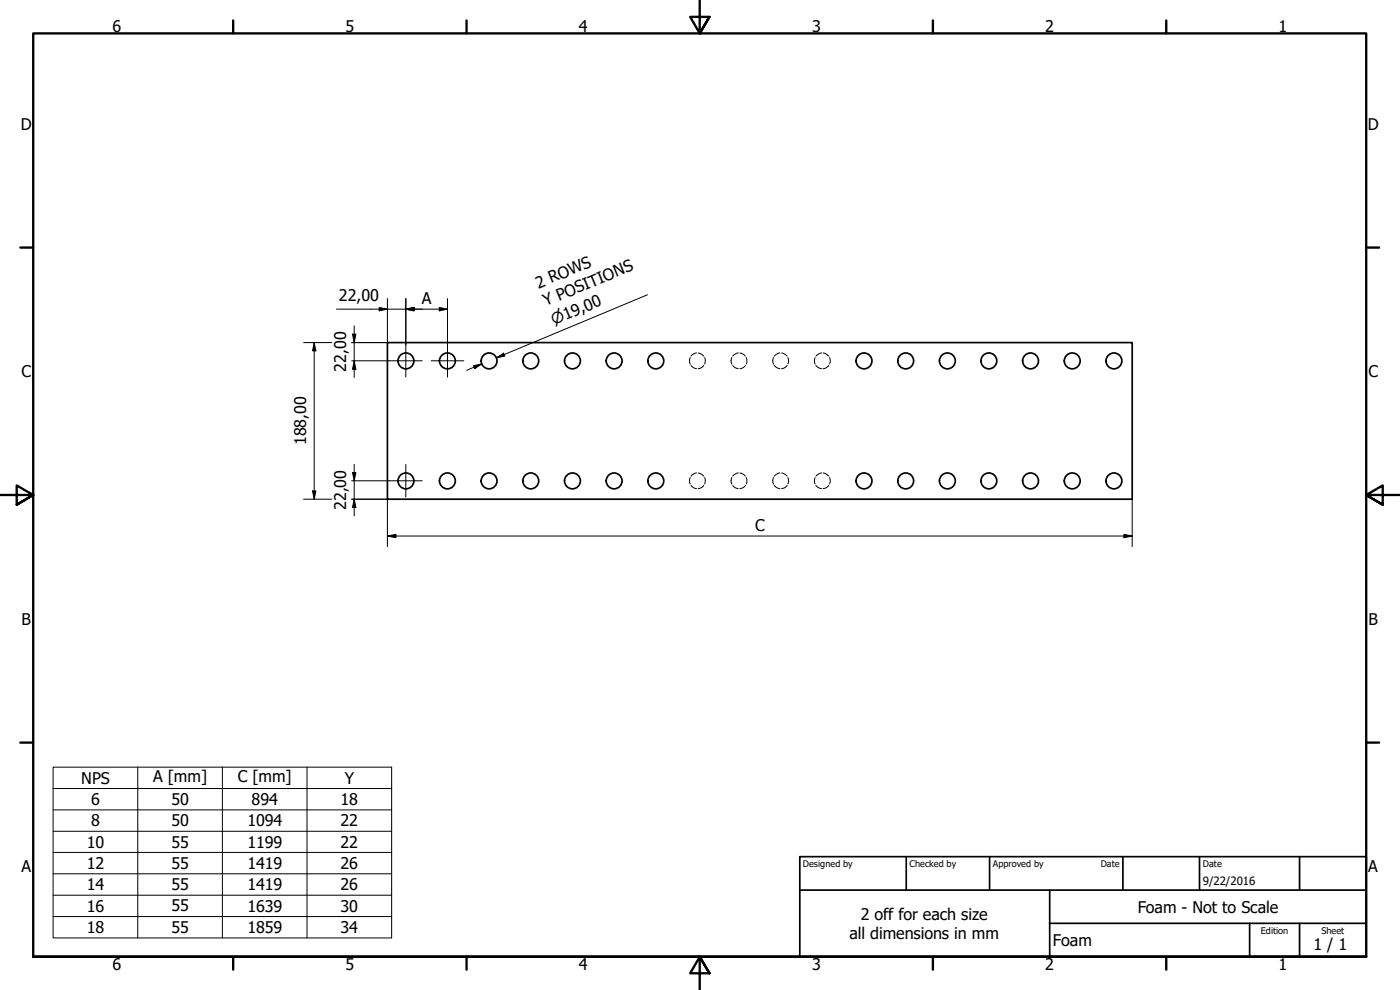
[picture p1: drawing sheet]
<svg xmlns="http://www.w3.org/2000/svg" width="420mm" height="297mm" viewBox="0 0 420 297" stroke-linecap="round" stroke-linejoin="round" font-family="sans-serif">
<!-- layer: Visible (ISO) -->
<g fill="none" stroke="#000" stroke-width=".51">
<path d="M116.3 102.8h223.5v47h-223.5z"/>
<circle cx="121.8" cy="108.3" r="2.38"/>
<circle cx="134.3" cy="108.3" r="2.38"/>
<circle cx="146.8" cy="108.3" r="2.38"/>
<circle cx="159.3" cy="108.3" r="2.38"/>
<circle cx="171.8" cy="108.3" r="2.38"/>
<circle cx="184.3" cy="108.3" r="2.38"/>
<circle cx="196.8" cy="108.3" r="2.38"/>
<circle cx="259.3" cy="108.3" r="2.38"/>
<circle cx="271.8" cy="108.3" r="2.38"/>
<circle cx="284.3" cy="108.3" r="2.38"/>
<circle cx="296.8" cy="108.3" r="2.38"/>
<circle cx="309.3" cy="108.3" r="2.38"/>
<circle cx="321.8" cy="108.3" r="2.38"/>
<circle cx="334.3" cy="108.3" r="2.38"/>
<circle cx="121.8" cy="144.3" r="2.38"/>
<circle cx="134.3" cy="144.3" r="2.38"/>
<circle cx="146.8" cy="144.3" r="2.38"/>
<circle cx="159.3" cy="144.3" r="2.38"/>
<circle cx="171.8" cy="144.3" r="2.38"/>
<circle cx="184.3" cy="144.3" r="2.38"/>
<circle cx="196.8" cy="144.3" r="2.38"/>
<circle cx="259.3" cy="144.3" r="2.38"/>
<circle cx="271.8" cy="144.3" r="2.38"/>
<circle cx="284.3" cy="144.3" r="2.38"/>
<circle cx="296.8" cy="144.3" r="2.38"/>
<circle cx="309.3" cy="144.3" r="2.38"/>
<circle cx="321.8" cy="144.3" r="2.38"/>
<circle cx="334.3" cy="144.3" r="2.38"/>
</g>
<g fill="none" stroke="#000" stroke-width=".3">
<path d="M207.1 107.3l-.2 .5 .2 1.5M207.4 109.7l.6 .6 1 .3M209 105.9l-1 .4-.6 .6M209.5 105.9l1.3 .5 .4 .5M211.2 109.7l-.4 .5-1.3 .4M211.5 107.3l.1 .8-.1 1.1M219.6 107.3l-.2 1 .2 1M219.9 109.7l.6 .6 1.1 .3M221.6 105.9l-1.1 .4-.6 .6M222.1 105.9l1.2 .5 .4 .5M223.7 109.7l-.4 .5-1.2 .4M224 107.3l.2 .8-.2 1.1"/>
<path d="M232.2 107.3l-.3 1 .3 1M232.3 109.7l.7 .6 1.1 .3M234.1 105.9l-.6 .1-1.2 .9M234.6 105.9l1.2 .5 .4 .5M236.2 109.7l-.4 .5-1.2 .4M236.5 107.3l.2 .8-.2 1.1M244.6 107.3l-.2 1 .2 1M244.9 109.7l.7 .6 1 .3M246.6 105.9l-.6 .1-1.1 .9M247 105.9l.8 .3 .9 .7M248.7 109.7l-.9 .7-.8 .2M249 107.3l.2 .8-.2 1.1"/>
<path d="M207.1 143.3l-.2 .5 .2 1.4M207.4 145.7l.6 .6 1 .3M209 141.9l-1 .4-.6 .6M209.5 141.9l1.3 .5 .4 .5M211.2 145.7l-.4 .5-1.3 .4M211.5 143.3l.1 .7-.1 1.2M219.6 143.3l-.2 1 .2 .9M219.9 145.7l.6 .6 1.1 .3M221.6 141.9l-1.1 .4-.6 .6M222.1 141.9l1.2 .5 .4 .5M223.7 145.7l-.4 .5-1.2 .4M224 143.3l.2 .7-.2 1.2"/>
<path d="M232.2 143.3l-.3 1 .3 .9M232.3 145.7l.7 .6 1.1 .3M234.1 141.9l-.6 .1-1.2 .9M234.6 141.9l1.2 .5 .4 .5M236.2 145.7l-.4 .5-1.2 .4M236.5 143.3l.2 .7-.2 1.2M244.6 143.3l-.2 1 .2 .9M244.9 145.7l.7 .6 1 .3M246.6 141.9l-.6 .1-1.1 .9M247 141.9l.8 .3 .9 .7M248.7 145.7l-.9 .7-.8 .2M249 143.3l.2 .7-.2 1.2"/>
</g>
<!-- layer: Border (ISO) -->
<g fill="none" stroke="#000" stroke-width=".7">
<path d="M70 6.1v3.9M140 6.1v3.9M210 0v10l-2.9-4.9h5.8l-2.9 4.9 2.9-4.9M280 6.1v3.9M350 6.1v3.9M6.1 74.3h3.9M410 74.3h3.9M0 148.5h10l-5-2.8v5.7l5-2.9-5 2.9M420 148.5h-10l5-2.8v5.7l-5-2.9 5 2.9M6.1 222.8h3.9M410 222.8h3.9M10 287.1v-277.1h400v277.1h-400h400"/>
<path d="M70 287.1v3.8M140 287.1v3.8M212.9 292l-2.9-4.9 2.9 4.9h-5.8l2.9-4.9v9.9M280 287.1v3.8M350 287.1v3.8"/>
</g>
<!-- layer: Title (ISO) -->
<path d="M240 257h170v30.1h-170zM272 257v10.1M297 257v10.1M337 257v10.1M360 257v10.1M390 257v10.1M240 267.1h170M315 277h95M315 267.1v20M375 277v10.1M390 277v10.1" fill="none" stroke="#000" stroke-width=".51"/>
<!-- layer: Center Mark (ISO) -->
<path d="M116.9 108.3h9.8M121.8 103.4v9.7M129.4 108.3h9.8M134.3 103.4v9.7M121.8 139.4v9.7M116.9 144.3h9.8" fill="none" stroke="#000" stroke-width=".3"/>
<!-- layer: Dimension (ISO) -->
<g fill="none" stroke="#000" stroke-width=".3">
<path d="M101 92.8h33.3M106.3 97.8v15.5M113.8 92.3l2.5 .5-2.5 .5zM116.3 89.6v13.2h-10.8M121.8 92.8l2.5-.5v1zM121.8 89.6v13.8M131.8 92.3l2.5 .5-2.5 .5zM134.3 89.6v13.8M194.3 88.4l-45.3 19 2.3-1M91.1 102.8h8.5M94.3 102.8l.5 2.5h-1zM94.3 102.8v47"/>
<path d="M105.5 108.3h11.4M105.8 100.3h1l-.5 2.5zM106.3 108.3l.5 2.5h-1zM142.1 109.7l2.5-.5-2.1 1.4zM144.6 109.2l-4.6 1.9M149 107.4l2.1-1.4 .4 .9zM106.3 139.3v15.5M91.1 149.8h8.5M93.8 147.3h1l-.5 2.5zM105.5 149.8h10.8v14.2M105.5 144.3h11.4M105.8 141.8h1l-.5 2.5z"/>
<path d="M106.3 149.8l.5 2.5h-1zM339.8 149.8v14.2M116.3 160.8l2.5-.5v1zM116.3 160.8h223.5M337.3 160.3l2.5 .5-2.5 .5z"/>
</g>
<g fill="#000">
<path d="M113.8 92.3l2.5 .5-2.5 .5z" fill-rule="evenodd"/>
<path d="M121.8 92.8l2.5-.5v1z" fill-rule="evenodd"/>
<path d="M121.8 92.8l2.5-.5v1z" fill-rule="evenodd"/>
<path d="M131.8 92.3l2.5 .5-2.5 .5z" fill-rule="evenodd"/>
<path d="M94.3 102.8l.5 2.5h-1z" fill-rule="evenodd"/>
<path d="M105.8 100.3h1l-.5 2.5z" fill-rule="evenodd"/>
<path d="M106.3 108.3l.5 2.5h-1z" fill-rule="evenodd"/>
<path d="M142.1 109.7l2.5-.5-2.1 1.4z" fill-rule="evenodd"/>
<path d="M149 107.4l2.1-1.4 .4 .9z" fill-rule="evenodd"/>
<path d="M93.8 147.3h1l-.5 2.5z" fill-rule="evenodd"/>
<path d="M105.8 141.8h1l-.5 2.5z" fill-rule="evenodd"/>
<path d="M106.3 149.8l.5 2.5h-1z" fill-rule="evenodd"/>
<path d="M116.3 160.8l2.5-.5v1z" fill-rule="evenodd"/>
<path d="M337.3 160.3l2.5 .5-2.5 .5z" fill-rule="evenodd"/>
</g>
<!-- layer: Symbol (ISO) -->
<path d="M15.9 230.2h101.6v51.2h-101.6zM15.9 236.6h101.6M41.3 230.2v51.2M66.7 230.2v51.2M92.1 230.2v51.2M15.9 243h101.6M15.9 249.4h101.6M15.9 255.8h101.6M15.9 262.2h101.6M15.9 268.6h101.6M15.9 275h101.6" fill="none" stroke="#000" stroke-width=".3"/>
<g font-size="4.8">
<text x="33.7" y="9.6">6</text>
<text x="103.7" y="9.6">5</text>
<text x="173.7" y="9.6">4</text>
<text x="243.7" y="9.6">3</text>
<text x="313.7" y="9.6">2</text>
<text x="383.7" y="9.6">1</text>
<text x="6.2" y="38.9">D</text>
<text x="410.5" y="38.9">D</text>
<text x="161.6" y="86.7" transform="rotate(-23 161.6 86.7)">2 ROWS</text>
<text x="101.7" y="90.4">22,00</text>
<text x="126.6" y="91.2">A</text>
<text x="163.8" y="91.9" transform="rotate(-23 163.8 91.9)">Y POSITIONS</text>
<text x="6.4" y="113.1">C</text>
<text x="103.9" y="111.5" transform="rotate(-90 103.9 111.5)">22,00</text>
<text x="410.7" y="113.1">C</text>
<text x="91.9" y="133.6" transform="rotate(-90 91.9 133.6)">188,00</text>
<text x="103.9" y="153" transform="rotate(-90 103.9 153)">22,00</text>
<text x="226.6" y="159.2">C</text>
<text x="6.4" y="187.4">B</text>
<text x="410.7" y="187.4">B</text>
<text x="24.4" y="235.1">NPS</text>
<text x="46" y="234.7">A [mm]</text>
<text x="71.4" y="234.7">C [mm]</text>
<text x="103.4" y="235.1">Y</text>
<text x="27.4" y="241.5">6</text>
<text x="51.4" y="241.5">50</text>
<text x="75.5" y="241.5">894</text>
<text x="102.2" y="241.5">18</text>
<text x="27.4" y="248">8</text>
<text x="51.4" y="248">50</text>
<text x="74.2" y="248">1094</text>
<text x="102.2" y="248">22</text>
<text x="26" y="254.4">10</text>
<text x="51.4" y="254.3">55</text>
<text x="74.2" y="254.4">1199</text>
<text x="102.2" y="254.4">22</text>
<text x="6.4" y="261.7">A</text>
<text x="26" y="260.8">12</text>
<text x="51.4" y="260.7">55</text>
<text x="74.2" y="260.7">1419</text>
<text x="102.2" y="260.7">26</text>
<text x="410.7" y="261.7">A</text>
<text x="26" y="267.1">14</text>
<text x="51.4" y="267.1">55</text>
<text x="74.2" y="267.1">1419</text>
<text x="102.2" y="267.1">26</text>
<text x="26" y="273.5">16</text>
<text x="51.4" y="273.5">55</text>
<text x="74.2" y="273.5">1639</text>
<text x="102.2" y="273.5">30</text>
<text x="341.4" y="273.9">Foam - Not to Scale</text>
<text x="26" y="280">18</text>
<text x="51.4" y="279.9">55</text>
<text x="74.2" y="280">1859</text>
<text x="102.2" y="280">34</text>
<text x="255" y="281.7">all dimensions in mm</text>
<text x="258.3" y="276">2 off for each size</text>
<text x="316" y="283.8">Foam</text>
<text x="394.2" y="285">1 / 1</text>
<text x="33.7" y="290.9">6</text>
<text x="103.7" y="290.9">5</text>
<text x="173.7" y="290.9">4</text>
<text x="243.7" y="290.9">3</text>
<text x="313.7" y="290.9">2</text>
<text x="383.7" y="290.9">1</text>
</g>
<text font-size="4.6" x="166.2" y="97.6" transform="rotate(-23 166.2 97.6)">⌀19,00</text>
<text font-size="3.4" x="361" y="265.5">9/22/2016</text>
<g font-size="2.7">
<text x="241" y="260.1">Designed by</text>
<text x="273" y="260.1">Checked by</text>
<text x="298" y="260.1">Approved by</text>
<text x="330.3" y="260">Date</text>
<text x="361" y="260">Date</text>
<text x="378.4" y="280.1">Edition</text>
<text x="396.6" y="280.1">Sheet</text>
</g>
</svg>
